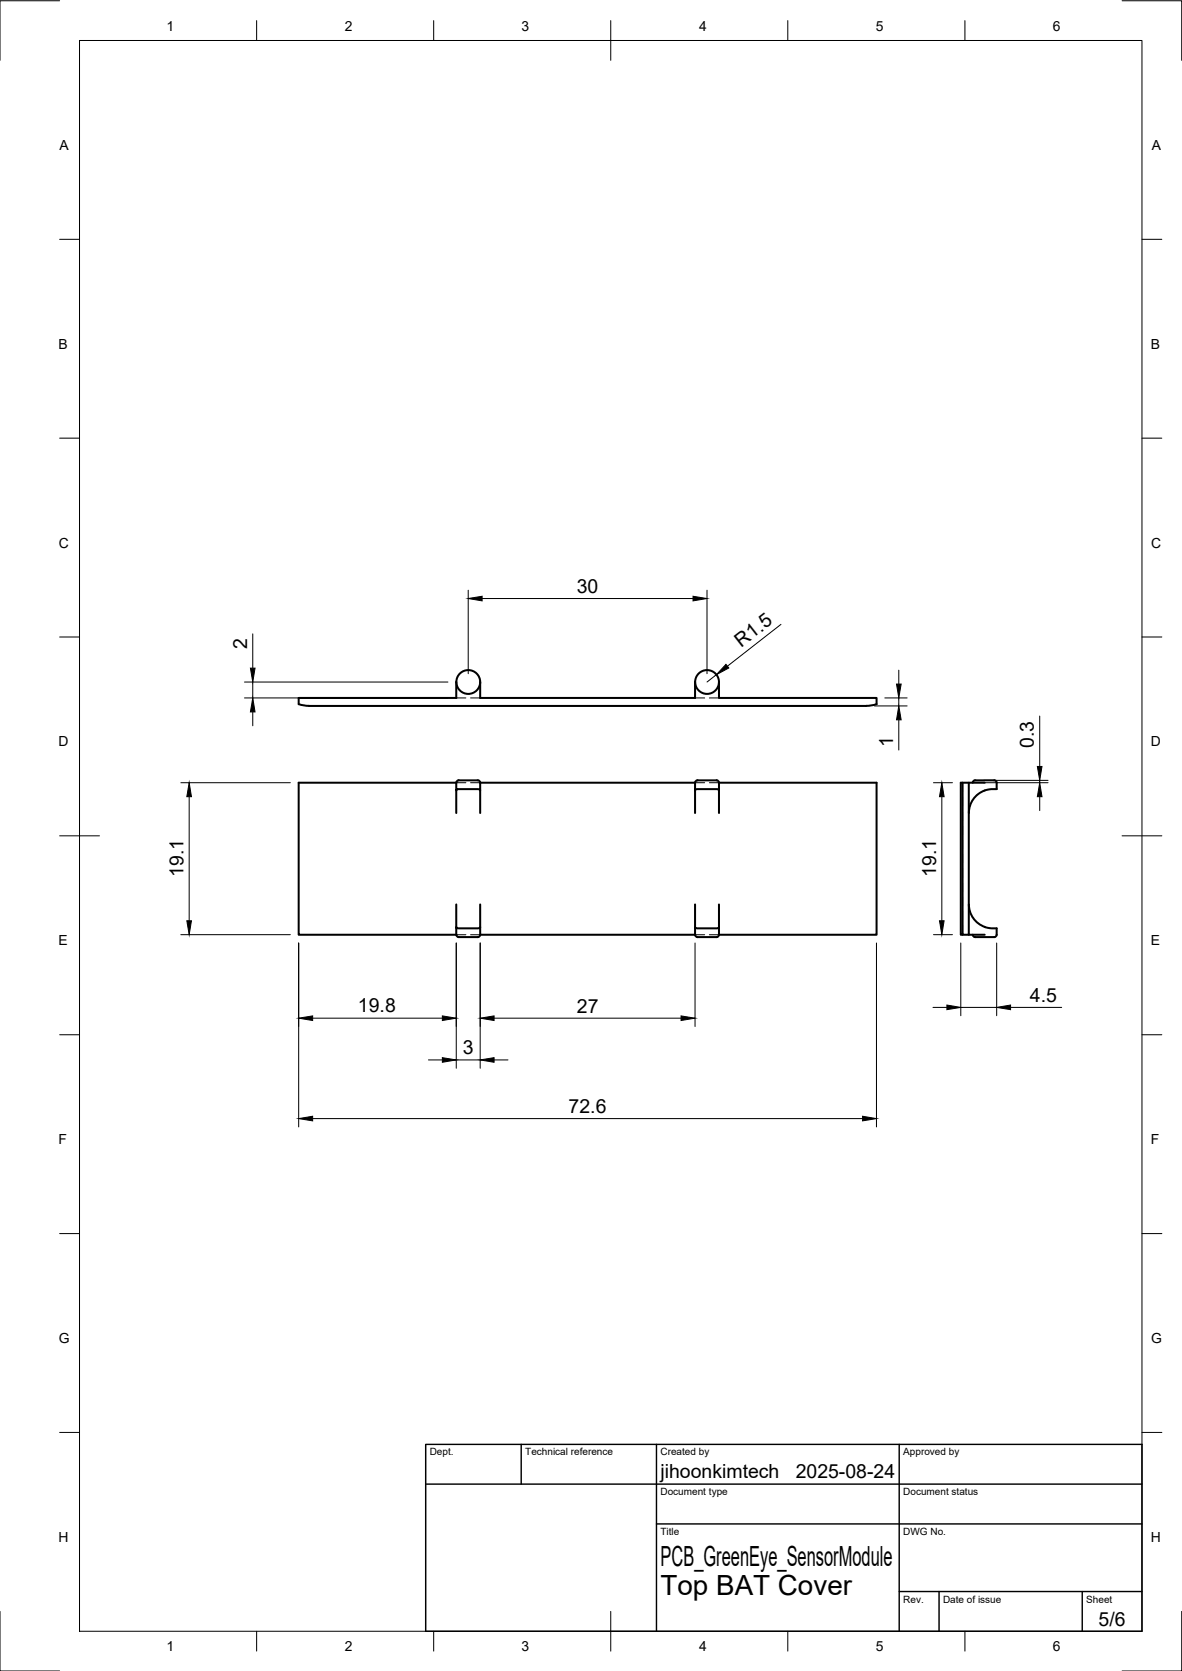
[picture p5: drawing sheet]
<svg xmlns="http://www.w3.org/2000/svg" width="297mm" height="420mm" viewBox="0 0 297 420" stroke-linecap="round" stroke-linejoin="round" font-family="sans-serif">
<!-- layer: Visible -->
<g fill="none" stroke="#000" stroke-width=".51">
<path d="M114.7 171.5v4h-39.6v1.5l2.6 .5h140l2.6-.5v-1.5h-39.6v-4M120.7 171.5v4h54v-4M114.7 198.8v5.6M114.7 196.8a1.11 1.11 0 0 1 1.4-.6h3.1a1.16 1.16 0 0 1 1.5 .6M120.7 198.8v5.6M174.7 198.8v5.6M174.7 196.8a1.11 1.11 0 0 1 1.4-.6h3.1a1.16 1.16 0 0 1 1.5 .6M180.7 198.8v5.6M241.9 196.8v38.2h1.6v-38.2M245 196.2h4a1.16 1.16 0 0 1 1.5 .6M245.1 196.2l-.5 .2-.1 .4M247.5 196.8h-6.1v38.2h.5"/>
<path d="M250.5 196.8v1.6a6.2 6.2 0 0 0-7 6M114.7 235h-39.6v-38.2h39.6v2l.1-.3 .5-.1h4.8l.5 .1 .1 .3v-2h54v2l.1-.3 .5-.1h4.8l.5 .1 .1 .3v-2h39.6v38.2h-39.6M114.7 235v-1.9l.1 .2 .5 .1h4.8l.5-.1 .1-.2v1.9M114.7 227.4v5.7M114.7 235a1.09 1.09 0 0 0 1.4 .6h3.1a1.15 1.15 0 0 0 1.5-.6M120.7 235h54v-1.9l.1 .2 .5 .1h4.8l.5-.1 .1-.2v1.9M120.7 227.4v5.7M174.7 227.4v5.7M174.7 235a1.09 1.09 0 0 0 1.4 .6h3.1a1.15 1.15 0 0 0 1.5-.6M180.7 227.4v5.7M243.5 235h4M243.5 227.4a6.2 6.2 0 0 0 7 6v1.6a1.13 1.13 0 0 1-1.5 .6h-4"/>
<path d="M244.5 235l.1 .5 .5 .1"/>
<circle cx="117.7" cy="171.5" r="3"/>
<circle cx="177.7" cy="171.5" r="3"/>
</g>
<!-- layer: Hidden -->
<g fill="none" stroke="#000" stroke-width=".25">
<path d="M114.7 175.5h2.4M118.3 175.5h2.4M174.7 175.5h2.4M178.3 175.5h2.4M114.7 196.8h2.4M118.3 196.8h2.4M174.7 196.8h2.4M178.3 196.8h2.4M241.9 196.8v2.4M241.9 200.4v2.4M241.9 204v2.4M241.9 207.6v2.4"/>
<path d="M241.9 211.2v2.3M241.9 214.7v2.4M241.9 218.3v2.4M114.7 235h2.4M118.3 235h2.4M174.7 235h2.4M178.3 235h2.4M241.9 221.9v2.4M241.9 225.4v2.4M241.9 229v2.4M241.9 232.6v2.4"/>
</g>
<!-- layer: BORDER -->
<g fill="none" stroke="#000" stroke-width=".25">
<path d="M15 .2h-15v15M20 10.2h267v400h-267zM64.5 5.2v5M109 5.2v5M153.5 5.2v10M198 5.2v5M242.5 5.2v5M282 .2h15v15M15 60.2h5M287 60.2h5M15 110.2h5M287 110.2h5"/>
<path d="M15 160.2h5M287 160.2h5M15 210.2h10M282 210.2h10M15 260.2h5M287 260.2h5M15 310.2h5M287 310.2h5M15 360.2h5M287 360.2h5M0 405.2v15h15M64.5 410.2v5"/>
<path d="M109 410.2v5M153.5 405.2v10M198 410.2v5M242.5 410.2v5M297 405.2v15h-15"/>
</g>
<!-- layer: TITLEBLOCK -->
<path d="M107 363.2h180v47h-180zM107 373.2h180M131 363.2v10M165 363.2v47M226 363.2v47M165 383.2h122M226 400.2h61M236 400.2v10M272 400.2v10" fill="none" stroke="#000" stroke-width=".36"/>
<!-- layer: FD_Dimensions -->
<g fill="none" stroke="#000" stroke-width=".25">
<path d="M63.5 159.4v8.6M117.7 148.4v21M121.2 150.5h53M177.7 148.4v21M196.3 157l-13.5 10.5M61.4 175.5h51.2M61.4 171.5h51.2M63.5 171.5v4M63.5 179v3.5M180 169.7l-2.3 1.8M219.8 177.5h8.2M222.4 175.5h5.6"/>
<path d="M225.9 168.5v3.5M225.9 175.5v2M45.4 196.8h27.6M225.9 181v7.6M234.6 196.8h4.8M247.2 196.8h16.2M247.2 196.2h16.2M261.3 180v12.7M261.3 196.2v.6M47.5 200.3v31.2M236.7 200.3v31.2M261.3 200.3v3.5"/>
<path d="M45.4 235h27.6M75.1 237.1v46.3M114.7 237.1v31.5M120.7 237.1v31.5M174.7 237.1v21M220.3 237.1v46.3M234.6 235h4.8M241.4 237.1v18.3M250.5 237.1v18.3M78.6 256h32.6M124.2 256h47M234.5 253.3h3.5"/>
<path d="M241.4 253.3h9.1M254 253.3h12.8M107.7 266.5h3.5M114.7 266.5h6M124.2 266.5h3.5M78.6 281.3h138.2"/>
</g>
<g fill="#000" stroke="#000" stroke-width=".25">
<path d="M117.7 150.5l3.5-.6v1.2zM174.2 149.9l3.5 .6-3.5 .6zM63.5 175.5l.6 3.5h-1.2zM62.9 168h1.2l-.6 3.5zM182.4 167l.8 1-3.2 1.7zM225.3 172h1.2l-.6 3.5zM225.9 177.5l.6 3.5h-1.2zM260.7 192.7h1.2l-.6 3.5zM47.5 196.8l.6 3.5h-1.2zM236.7 196.8l.6 3.5h-1.2zM261.3 196.8l.6 3.5h-1.2zM46.9 231.5h1.2l-.6 3.5z"/>
<path d="M236.1 231.5h1.2l-.6 3.5zM75.1 256l3.5-.6v1.2zM111.2 255.4l3.5 .6-3.5 .6zM120.7 256l3.5-.6v1.2zM171.2 255.4l3.5 .6-3.5 .6zM238 252.7l3.4 .6-3.4 .6zM250.5 253.3l3.5-.6v1.2zM111.2 265.9l3.5 .6-3.5 .6zM120.7 266.5l3.5-.6v1.2zM75.1 281.3l3.5-.6v1.1zM216.8 280.7l3.5 .6-3.5 .5z"/>
</g>
<g font-size="7">
<text x="166" y="393.7">PCB_GreenEye_SensorModule</text>
<text x="166" y="401.2">Top BAT Cover</text>
</g>
<g font-size="4.9">
<text x="144.9" y="149">30</text>
<text x="62.1" y="163.2" transform="rotate(-90 62.1 163.2)">2</text>
<text x="186.3" y="162.9" transform="rotate(-38 186.3 162.9)">R1.5</text>
<text x="224.5" y="187.7" transform="rotate(-90 224.5 187.7)">1</text>
<text x="259.8" y="188" transform="rotate(-90 259.8 188)">0.3</text>
<text x="46.1" y="220.5" transform="rotate(-90 46.1 220.5)">19.1</text>
<text x="235.2" y="220.5" transform="rotate(-90 235.2 220.5)">19.1</text>
<text x="258.8" y="251.8">4.5</text>
<text x="90" y="254.6">19.8</text>
<text x="145" y="254.6">27</text>
<text x="116.3" y="265">3</text>
<text x="142.9" y="279.8">72.6</text>
<text x="166" y="371.7">jihoonkimtech</text>
<text x="200" y="371.7">2025-08-24</text>
<text x="276.1" y="408.8">5/6</text>
</g>
<g font-size="3.5">
<text x="41.9" y="7.7">1</text>
<text x="86.6" y="7.7">2</text>
<text x="131.1" y="7.7">3</text>
<text x="175.7" y="7.7">4</text>
<text x="220.1" y="7.7">5</text>
<text x="264.6" y="7.7">6</text>
<text x="15" y="37.7">A</text>
<text x="289.5" y="37.7">A</text>
<text x="14.7" y="87.7">B</text>
<text x="289.2" y="87.7">B</text>
<text x="14.8" y="137.7">C</text>
<text x="289.3" y="137.7">C</text>
<text x="14.7" y="187.7">D</text>
<text x="289.2" y="187.7">D</text>
<text x="14.7" y="237.7">E</text>
<text x="289.2" y="237.7">E</text>
<text x="14.7" y="287.7">F</text>
<text x="289.2" y="287.7">F</text>
<text x="14.8" y="337.7">G</text>
<text x="289.3" y="337.7">G</text>
<text x="14.7" y="387.7">H</text>
<text x="289.2" y="387.7">H</text>
<text x="41.9" y="415.2">1</text>
<text x="86.6" y="415.2">2</text>
<text x="131.1" y="415.2">3</text>
<text x="175.7" y="415.2">4</text>
<text x="220.1" y="415.2">5</text>
<text x="264.6" y="415.2">6</text>
</g>
<g font-size="2.5">
<text x="108" y="366">Dept.</text>
<text x="132" y="366">Technical reference</text>
<text x="166" y="366">Created by</text>
<text x="227" y="366">Approved by</text>
<text x="166" y="376">Document type</text>
<text x="227" y="376">Document status</text>
<text x="166" y="386">Title</text>
<text x="227" y="386">DWG No.</text>
<text x="227" y="403">Rev.</text>
<text x="237" y="403">Date of issue</text>
<text x="273" y="403">Sheet</text>
</g>
</svg>
